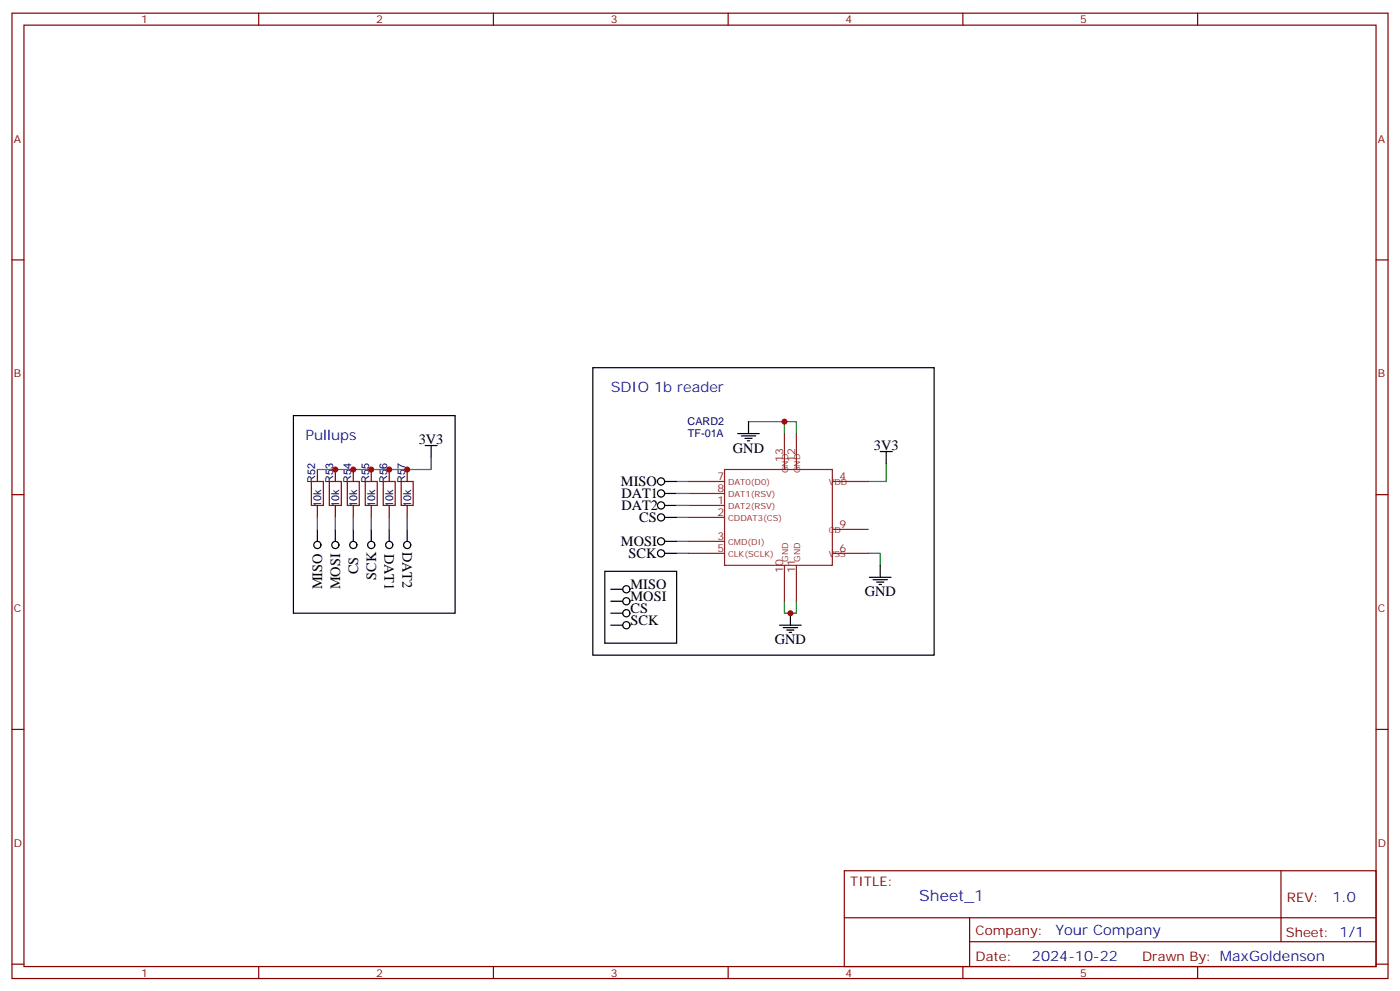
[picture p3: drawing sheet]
<svg xmlns="http://www.w3.org/2000/svg" width="412mm" height="292mm" viewBox="0 0 412 292" stroke-linecap="round" stroke-linejoin="round" font-family="sans-serif">
<g fill="none" stroke="#870000" stroke-width=".35">
<path d="M3.5 3.9h405.4v284.3h-405.4zM7.1 7.4h398.2v277.3h-398.2zM76.2 3.9v3.5M145.3 3.9v3.5M214.5 3.9v3.5M283.6 3.9v3.5M352.8 3.9v3.5M3.5 76.6h3.6M405.3 76.6h3.6M93.5 138.3v3.5M98.8 138.3v3.5M104.1 138.3v3.5"/>
<path d="M109.4 138.3v3.5M114.7 138.3v3.5M119.9 138.3v3.5M3.5 145.7h3.6M93.5 148.9v3.5M98.8 148.9v3.5M104.1 148.9v3.5M109.4 148.9v3.5M114.7 148.9v3.5M119.9 148.9v3.5M405.3 145.7h3.6M3.5 214.8h3.6"/>
<path d="M405.3 214.8h3.6M248.7 256.5h156.6v28.2h-156.6zM377.3 256.5v20.9M248.7 270.3h156.5M285.6 277.4h119.6M285.6 270.3v14.1M3.5 284h3.6M76.2 284.7v3.5M145.3 284.7v3.5M214.5 284.7v3.5M283.6 284.7v3.5M352.8 284.7v3.5"/>
<path d="M405.3 284h3.6"/>
</g>
<g fill="none" stroke="#000" stroke-width=".35">
<path d="M174.6 108.3h100.6v84.7h-100.6zM86.4 122.4h47.7v58.2h-47.7zM125.2 131.2h3.6M127 131.2v3.6M217.3 127.7h6.4M218.4 128.4h4.2M219.4 129.1h2.1M220.1 129.8h.7M220.5 124.2v3.5M259.3 133h3.5M261.1 133v3.5M93.5 155.9v3.6"/>
<path d="M98.8 155.9v3.6M104.1 155.9v3.6M109.4 155.9v3.6M114.7 155.9v3.6M119.9 155.9v3.6M195.8 141.8h3.5M195.8 152.4h3.5M195.8 159.5h3.5M195.8 145.3h3.5M195.8 148.9h3.5M178.2 168.3h21.1v21.1h-21.1zM179.9 177.1h3.5"/>
<path d="M179.9 173.6h3.5M195.8 163h3.5M256.1 170h6.4M257.2 170.7h4.2M258.2 171.5h2.1M258.9 172.2h.7M259.3 166.5v3.5M179.9 184.2h3.5M179.9 180.6h3.5M229.7 184.2h6.3M230.7 184.9h4.2M231.8 185.6h2.1"/>
<path d="M232.5 186.3h.7M232.8 180.6v3.6"/>
<circle cx="194.7" cy="159.5" r="1.06"/>
<circle cx="194.7" cy="145.3" r="1.06"/>
<circle cx="194.7" cy="141.8" r="1.06"/>
<circle cx="194.7" cy="148.9" r="1.06"/>
<circle cx="194.7" cy="152.4" r="1.06"/>
<circle cx="93.5" cy="160.5" r="1.06"/>
<circle cx="98.8" cy="160.5" r="1.06"/>
<circle cx="104.1" cy="160.5" r="1.06"/>
<circle cx="109.4" cy="160.5" r="1.06"/>
<circle cx="114.7" cy="160.5" r="1.06"/>
<circle cx="119.9" cy="160.5" r="1.06"/>
<circle cx="184.5" cy="177.1" r="1.06"/>
<circle cx="184.5" cy="173.6" r="1.06"/>
<circle cx="194.7" cy="163" r="1.06"/>
<circle cx="184.5" cy="184.2" r="1.06"/>
<circle cx="184.5" cy="180.6" r="1.06"/>
</g>
<g fill="none" stroke="#008700" stroke-width=".35">
<path d="M127 134.8v3.5h-33.5M220.5 124.2h14.1v3.5M231.1 124.2v3.5M261.1 136.5v5.3h-5.3M93.5 152.4v3.5M98.8 152.4v3.5M104.1 152.4v3.5M109.4 152.4v3.5M114.7 152.4v3.5M119.9 152.4v3.5M199.3 159.5h3.5M199.3 152.4h3.5"/>
<path d="M199.3 141.8h3.5M199.3 145.3h3.5M199.3 148.9h3.5M199.3 163h3.5M231.1 177.1v3.5h3.5v-3.5M255.8 163h3.5v3.5"/>
</g>
<g fill="none" stroke="#8c2424" stroke-width=".35">
<path d="M213.4 138.3h31.8v28.2h-31.8zM231.1 127.7v10.6M234.6 127.7v10.6M202.8 148.9h10.6M202.8 152.4h10.6M202.8 159.5h10.6M202.8 141.8h10.6M202.8 145.3h10.6M245.2 141.8h10.6M245.2 155.9h10.6M202.8 163h10.6M231.1 166.5v10.6"/>
<path d="M234.6 166.5v10.6M245.2 163h10.6"/>
</g>
<path d="M91.7 141.8h3.5v7.1h-3.5zM97 141.8h3.5v7.1h-3.5zM102.3 141.8h3.5v7.1h-3.5zM107.6 141.8h3.5v7.1h-3.5zM112.9 141.8h3.5v7.1h-3.5zM118.2 141.8h3.5v7.1h-3.5z" fill="none" stroke="#a10000" stroke-width=".35"/>
<g fill="#c00">
<circle cx="231.1" cy="124.2" r=".88"/>
<circle cx="232.8" cy="180.6" r=".88"/>
<circle cx="98.8" cy="138.3" r=".88"/>
<circle cx="104.1" cy="138.3" r=".88"/>
<circle cx="109.4" cy="138.3" r=".88"/>
<circle cx="114.7" cy="138.3" r=".88"/>
<circle cx="119.9" cy="138.3" r=".88"/>
</g>
<text font-size="4.6" fill="#00f" x="270.8" y="265.5">Sheet_1</text>
<g font-size="4.2" fill="#00f">
<text x="179.9" y="115.4">SDIO 1b reader</text>
<text x="90" y="129.5">Pullups</text>
<text x="392.5" y="265.7">1.0</text>
<text x="310.9" y="275.3">Your Company</text>
<text x="304" y="283.1">2024-10-22</text>
</g>
<g font-size="4.2">
<text x="123.4" y="130.9">3V3</text>
<text x="215.9" y="133.4">GND</text>
<text x="257.4" y="132.7">3V3</text>
<text x="182.9" y="143.2">MISO</text>
<text x="183" y="146.8">DAT1</text>
<text x="183" y="150.3">DAT2</text>
<text x="188.3" y="153.8">CS</text>
<text x="182.9" y="160.8">MOSI</text>
<text x="113.2" y="163.1" transform="rotate(90 113.2 163.1)">DAT1</text>
<text x="118.5" y="162.5" transform="rotate(90 118.5 162.5)">DAT2</text>
<text x="185.2" y="164.4">SCK</text>
<text x="94.9" y="173.6" transform="rotate(-90 94.9 173.6)">MISO</text>
<text x="100.2" y="173.6" transform="rotate(-90 100.2 173.6)">MOSI</text>
<text x="105.5" y="169.1" transform="rotate(-90 105.5 169.1)">CS</text>
<text x="110.8" y="170.7" transform="rotate(-90 110.8 170.7)">SCK</text>
<text x="185.7" y="173.6">MISO</text>
<text x="185.7" y="177.1">MOSI</text>
<text x="254.7" y="175.7">GND</text>
<text x="185.7" y="184.2">SCK</text>
<text x="185.7" y="180.6">CS</text>
<text x="228.2" y="189.8">GND</text>
</g>
<g font-size="3.9" fill="#800">
<text x="250.5" y="261.1">TITLE:</text>
<text x="379.1" y="265.7">REV:</text>
<text x="287.4" y="275.3">Company:</text>
<text x="378.7" y="275.9">Sheet: 1/1</text>
<text x="287.4" y="282.9">Date:</text>
<text x="336.4" y="283">Drawn By: MaxGoldenson</text>
</g>
<g font-size="3.2" fill="#800">
<text x="41.6" y="6.9">1</text>
<text x="110.8" y="6.9">2</text>
<text x="179.9" y="6.9">3</text>
<text x="249.1" y="6.9">4</text>
<text x="318.2" y="6.9">5</text>
<text x="4.1" y="42">A</text>
<text x="405.9" y="42">A</text>
<text x="4.1" y="111.1">B</text>
<text x="405.9" y="111.1">B</text>
<text x="4.1" y="180.3">C</text>
<text x="405.9" y="180.3">C</text>
<text x="4.1" y="249.4">D</text>
<text x="405.9" y="249.4">D</text>
<text x="41.6" y="287.7">1</text>
<text x="110.8" y="287.7">2</text>
<text x="179.9" y="287.7">3</text>
<text x="249.1" y="287.7">4</text>
<text x="318.2" y="287.7">5</text>
</g>
<g font-size="3.2" fill="#000080">
<text x="202.6" y="125.3">CARD2</text>
<text x="202.6" y="128.8">TF-01A</text>
<text x="92.9" y="142.2" transform="rotate(-90 92.9 142.2)">R52</text>
<text x="98.1" y="142.2" transform="rotate(-90 98.1 142.2)">R53</text>
<text x="103.4" y="142.2" transform="rotate(-90 103.4 142.2)">R54</text>
<text x="108.7" y="142.2" transform="rotate(-90 108.7 142.2)">R55</text>
<text x="114" y="142.2" transform="rotate(-90 114 142.2)">R56</text>
<text x="119.3" y="142.2" transform="rotate(-90 119.3 142.2)">R57</text>
<text x="94.6" y="149.2" transform="rotate(-90 94.6 149.2)">10k</text>
<text x="99.9" y="149.2" transform="rotate(-90 99.9 149.2)">10k</text>
<text x="105.2" y="149.2" transform="rotate(-90 105.2 149.2)">10k</text>
<text x="110.5" y="149.2" transform="rotate(-90 110.5 149.2)">10k</text>
<text x="115.8" y="149.2" transform="rotate(-90 115.8 149.2)">10k</text>
<text x="121.1" y="149.2" transform="rotate(-90 121.1 149.2)">10k</text>
</g>
<g font-size="3.2" fill="#8d2323">
<text x="230.7" y="136.2" transform="rotate(-90 230.7 136.2)">13</text>
<text x="234.2" y="136.2" transform="rotate(-90 234.2 136.2)">12</text>
<text x="211.3" y="141.5">7</text>
<text x="247.3" y="141.5">4</text>
<text x="211.3" y="148.5">1</text>
<text x="211.3" y="145">8</text>
<text x="211.3" y="152">2</text>
<text x="247.3" y="155.6">9</text>
<text x="211.3" y="159.1">3</text>
<text x="211.3" y="162.6">5</text>
<text x="247.3" y="162.6">6</text>
<text x="230.7" y="168.6" transform="rotate(-90 230.7 168.6)">10</text>
<text x="234.2" y="168.6" transform="rotate(-90 234.2 168.6)">11</text>
</g>
<g font-size="2.5" fill="#8d2323">
<text x="214.5" y="142.9">DAT0(D0)</text>
<text x="232.1" y="139.3" transform="rotate(-90 232.1 139.3)">GND</text>
<text x="235.7" y="139.3" transform="rotate(-90 235.7 139.3)">GND</text>
<text x="244.1" y="142.9">VDD</text>
<text x="214.5" y="149.9">DAT2(RSV)</text>
<text x="214.5" y="146.4">DAT1(RSV)</text>
<text x="214.5" y="153.5">CDDAT3(CS)</text>
<text x="214.5" y="160.5">CMD(DI)</text>
<text x="244.1" y="157">CD</text>
<text x="214.5" y="164">CLK(SCLK)</text>
<text x="232.1" y="165.5" transform="rotate(-90 232.1 165.5)">GND</text>
<text x="235.7" y="165.5" transform="rotate(-90 235.7 165.5)">GND</text>
<text x="244.1" y="164">VSS</text>
</g>
</svg>
